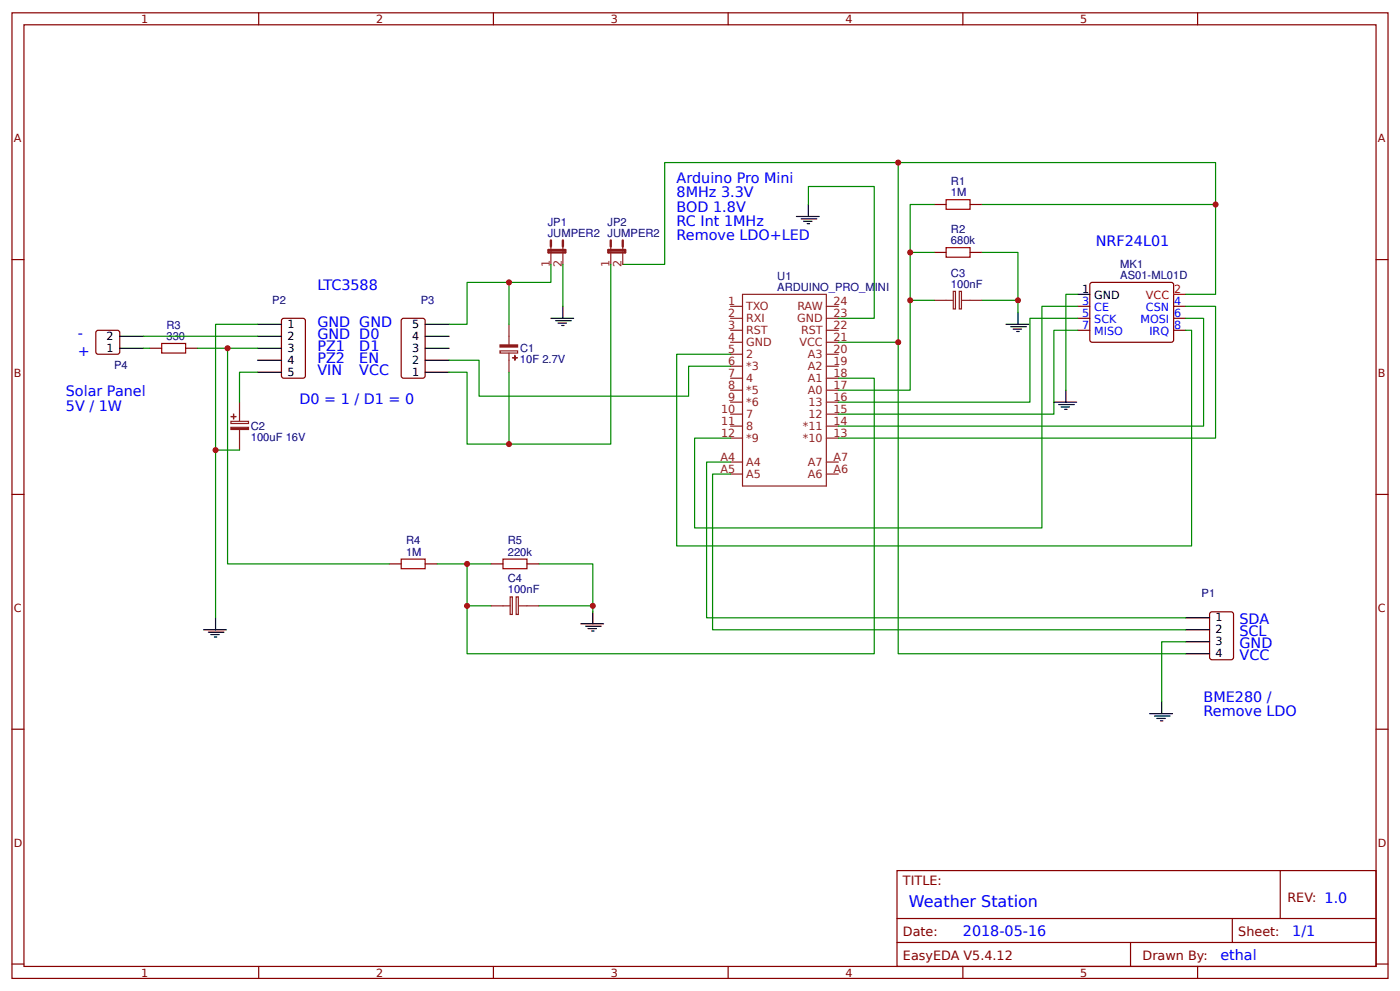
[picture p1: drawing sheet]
<svg xmlns="http://www.w3.org/2000/svg" width="309mm" height="219mm" viewBox="0 0 309 219" stroke-linecap="round" stroke-linejoin="round" font-family="sans-serif">
<g fill="none" stroke="#800" stroke-width=".26">
<path d="M2.6 2.8h304.1v213.3h-304.1zM5.3 5.5h298.7v207.9h-298.7zM57.1 2.8v2.7M109 2.8v2.7M160.9 2.8v2.7M212.7 2.8v2.7M264.6 2.8v2.7M2.6 57.3h2.7M206.4 45.2h2.6M206.4 55.7h2.6M214.3 45.2h2.7M214.3 55.7h2.7"/>
<path d="M304 57.3h2.7M21.4 73l4.5-.1 .5 .3 .1 4.5-.3 .5h-4.5l-.5-.2v-4.5zM33.1 76.9h2.6M41 76.9h2.7M62.4 70.4l4.5-.1 .5 .3 .1 12.4-.3 .5h-4.5l-.5-.2v-12.5zM88.9 70.4l4.5-.1 .5 .3v12.4l-.2 .5h-4.5l-.5-.2-.1-12.5zM238.1 67.7h2.7M238.1 70.3h2.7M238.1 72.9h2.7M241 62.4h18l.3 .5-.1 12.4-.4 .3-17.8-.1-.2-.4v-12.2zM259.3 67.7h2.6M259.3 70.3h2.6"/>
<path d="M259.3 72.9h2.6M2.6 109.2h2.7M304 109.2h2.7M86 124.5h2.6M93.9 124.5h2.7M108.5 124.5h2.6M116.4 124.5h2.7M267.5 135.2l4.5-.1 .4 .3 .1 9.8-.2 .4-4.5 .1-.5-.3-.1-9.7zM2.6 161.1h2.7M304 161.1h2.7M198.2 192.3h105.8v21.1h-105.8zM282.8 192.3v10.6"/>
<path d="M2.6 212.9h2.7M57.1 213.4v2.7M109 213.4v2.7M160.9 213.4v2.7M198.2 202.9h105.8M198.2 208.1h105.8M212.7 213.4v2.7M249.8 208.1v5.3M264.6 213.4v2.7M272.3 202.9v5.2M304 212.9h2.7"/>
</g>
<g fill="none" stroke="#000" stroke-width=".26">
<path d="M175.9 47.8h5.1M177 48.3h3.4M177.5 48.9h1.9M178.3 49.4h.6M178.6 45.2v2.6M26.5 76.9h5.2M26.5 74.3h5.2M56.9 76.9h5.3M56.9 74.3h5.3M56.9 71.6h5.3M56.9 79.6h5.3M93.9 76.9h5.3"/>
<path d="M93.9 74.3h5.3M93.9 71.6h5.3M93.9 79.6h5.3M121.7 70.3h5M122.8 70.8h3.4M123.3 71.4h1.8M124.1 71.9h.5M124.4 67.7v2.6M222.2 71.6h5.1M223.3 72.2h3.4M223.8 72.7h1.9M224.6 73.2h.6"/>
<path d="M224.9 69v2.6M238.1 65h2.7M56.9 82.2h5.3M93.9 82.2h5.3M232.8 88.8h5.1M233.9 89.3h3.4M234.4 89.9h1.9M235.2 90.4h.5M235.5 86.2v2.6M45 139.1h5M46 139.6h3.5M47.6 136.4v2.7"/>
<path d="M128.3 137.8h5M129.4 138.3h3.4M129.9 138.8h1.9M130.7 139.4h.5M131 135.1v2.7M261.9 136.4h5.3M261.9 139.1h5.3M46.6 140.1h1.8M47.4 140.7h.5M254 157.6h5M255.1 158.1h3.4M255.6 158.7h1.8"/>
<path d="M256.4 159.2h.5M256.6 155v2.6M261.9 141.7h5.3M261.9 144.4h5.3"/>
</g>
<g fill="none" stroke="#8d2323" stroke-width=".26">
<path d="M121.7 54.4v4M124.4 54.4v4M134.9 54.4v4M137.6 54.4v4M110.5 77.5h3.9v.5h-3.9zM112.4 71.6v4.5M112.4 78v4.2M161.4 78.2h2.6M161.4 75.6h2.6M161.4 70.3h2.6M161.4 67.7h2.6M161.4 72.9h2.6"/>
<path d="M164 65h18.6v42.3h-18.6zM182.6 78.2h2.6M182.6 75.6h2.6M182.6 70.3h2.6M182.6 67.7h2.6M182.6 72.9h2.6M206.4 66.3h4.2M210.6 64.3h.5v3.9h-.5zM211.9 64.3h.5v3.9h-.5zM212.5 66.3h4.5M51 93.1h3.9v.4h-3.9zM52.9 88.8v4.3"/>
<path d="M52.9 94.9v4.5M161.4 80.9h2.6M161.4 83.5h2.6M161.4 86.2h2.6M161.4 88.8h2.6M161.4 91.5h2.6M161.4 94.1h2.6M161.4 96.8h2.6M182.6 80.9h2.6M182.6 83.5h2.6M182.6 86.2h2.6M182.6 88.8h2.6"/>
<path d="M182.6 91.5h2.6M182.6 94.1h2.6M182.6 96.8h2.6M161.4 102h2.6M161.4 104.7h2.6M182.6 102h2.6M182.6 104.7h2.6M108.5 133.8h4.2M112.7 131.8h.5v3.9h-.5zM114 131.8h.5v3.9h-.5zM114.6 133.8h4.5"/>
</g>
<path d="M259.3 65h2.6" fill="none" stroke="#f00" stroke-width=".26"/>
<path d="M209 44.1h5.3v2.1h-5.3zM209 54.7h5.3v2.1h-5.3zM35.7 75.9h5.3v2.1h-5.3zM88.6 123.5h5.3v2.1h-5.3zM111.1 123.5h5.3v2.1h-5.3z" fill="none" stroke="#a00000" stroke-width=".26"/>
<g fill="none" stroke="#080" stroke-width=".26">
<path d="M198.4 35.9h-51.6v22.5h-9.2M121.7 58.4v4h-9.3M124.4 58.4v9.3M134.9 58.4v39.7h-22.5M178.6 45.2v-4h14.5v29.1h-7.9M201.1 55.7h5.3M206.4 45.2h-5.3v41h-15.9M217 45.2h51.6v19.8h-6.7M217 55.7h7.9v13.3M268.6 45.2v-9.3h-70.2v39.7h-13.2M31.7 76.9h1.4M31.7 74.3h25.2"/>
<path d="M43.7 76.9h13.2M50.3 76.9v47.6h35.7M56.9 71.6h-9.3v27.8h5.3M99.2 71.6h4v-9.2h9.2v9.2M99.2 79.6h6.6v7.9h46.3v-6.6h9.3M198.4 75.6v68.8h63.5M201.1 66.3h5.3M217 66.3h7.9M238.1 67.7h-7.9v48.9h-76.7v-19.8h7.9M238.1 72.9h-5.3v18.6h-47.6M238.1 65h-2.6v21.2M238.1 70.3h-10.6v18.5h-42.3"/>
<path d="M261.9 67.7h6.7v29.1h-83.4M261.9 70.3h4v23.8h-80.7M261.9 72.9h1.4v47.7h-113.8v-42.4h11.9M47.6 99.4v37M56.9 82.2h-4v6.6M99.2 82.2h4v15.9h9.2v-15.9M185.2 83.5h7.9v60.9h-89.9v-19.9M161.4 102h-5.3v34.4h105.8M161.4 104.7h-4v34.4h104.5M96.6 124.5h11.9M103.2 133.8h5.3M119.1 124.5h11.9v10.6"/>
<path d="M119.1 133.8h11.9M261.9 141.7h-5.3v13.3"/>
</g>
<g fill="#8d2323" stroke="#8d2323" stroke-width=".26">
<path d="M110.5 76.2h3.9v.4h-3.9z"/>
<path d="M113.2 79h1.1z"/>
<path d="M113.7 78.5l.1 1.1z"/>
<path d="M51 94.4h3.9v.5h-3.9z"/>
<path d="M51.1 92h1z"/>
<path d="M51.6 91.5v1z"/>
</g>
<path d="M121.2 55.2h3.7v.5h-3.7zM121.7 53.1v1.3M124.4 53.1v1.3M134.4 55.2h3.7v.5h-3.7zM134.9 53.1v1.3M137.6 53.1v1.3" fill="none" stroke="#8d2323" stroke-width=".53"/>
<g fill="#c00">
<circle cx="112.4" cy="98.1" r=".66"/>
<circle cx="47.6" cy="99.4" r=".66"/>
<circle cx="224.9" cy="66.3" r=".66"/>
<circle cx="103.2" cy="124.5" r=".66"/>
<circle cx="268.6" cy="45.2" r=".66"/>
<circle cx="201.1" cy="55.7" r=".66"/>
<circle cx="198.4" cy="75.6" r=".66"/>
<circle cx="50.3" cy="76.9" r=".66"/>
<circle cx="198.4" cy="35.9" r=".66"/>
<circle cx="201.1" cy="66.3" r=".66"/>
<circle cx="131" cy="133.8" r=".66"/>
<circle cx="103.2" cy="133.8" r=".66"/>
<circle cx="112.4" cy="62.4" r=".66"/>
</g>
<text font-size="3.5" fill="#00f" x="200.8" y="200.2">Weather Station</text>
<g font-size="3.2" fill="#00f">
<text x="149.5" y="40.4">Arduino Pro Mini</text>
<text x="149.5" y="43.6">8MHz 3.3V</text>
<text x="149.5" y="46.8">BOD 1.8V</text>
<text x="149.5" y="49.9">RC Int 1MHz</text>
<text x="149.5" y="53.1">Remove LDO+LED</text>
<text x="242.1" y="54.4">NRF24L01</text>
<text x="70.1" y="64.1">LTC3588</text>
<text x="17.2" y="74.7">-</text>
<text x="70.1" y="72.2">GND GND</text>
<text x="70.1" y="74.8">GND D0</text>
<text x="70.1" y="77.4">PZ1</text>
<text x="79.4" y="77.4">D1</text>
<text x="17.2" y="78.7">+</text>
<text x="70.1" y="80.1">PZ2</text>
<text x="70.1" y="82.7">VIN</text>
<text x="79.4" y="80.1">EN</text>
<text x="79.4" y="82.7">VCC</text>
<text x="14.6" y="87.5">Solar Panel</text>
<text x="66.1" y="89.3">D0 = 1 / D1 = 0</text>
<text x="14.6" y="90.7">5V / 1W</text>
<text x="273.8" y="137.8">SDA</text>
<text x="273.8" y="140.4">SCL</text>
<text x="273.8" y="143.1">GND</text>
<text x="273.8" y="145.7">VCC</text>
<text x="265.9" y="155">BME280 /</text>
<text x="265.9" y="158.1">Remove LDO</text>
<text x="212.7" y="206.8">2018-05-16</text>
<text x="285.5" y="206.8">1/1</text>
<text x="269.6" y="212.1">ethal</text>
</g>
<g font-size="2.8" fill="#800">
<text x="199.5" y="195.4">TITLE:</text>
<text x="284.4" y="199.2">REV: 1.0</text>
<text x="199.5" y="206.8">Date:</text>
<text x="273.6" y="206.8">Sheet:</text>
<text x="199.5" y="212.1">EasyEDA V5.4.12</text>
<text x="252.4" y="212.1">Drawn By:</text>
</g>
<g font-size="2.5" fill="#800">
<text x="31.2" y="5.1">1</text>
<text x="83.1" y="5.1">2</text>
<text x="134.9" y="5.1">3</text>
<text x="186.8" y="5.1">4</text>
<text x="238.7" y="5.1">5</text>
<text x="3" y="31.4">A</text>
<text x="304.4" y="31.4">A</text>
<text x="3" y="83.3">B</text>
<text x="304.4" y="83.3">B</text>
<text x="3" y="135.1">C</text>
<text x="304.4" y="135.1">C</text>
<text x="3" y="187">D</text>
<text x="304.4" y="187">D</text>
<text x="31.2" y="215.7">1</text>
<text x="83.1" y="215.7">2</text>
<text x="134.9" y="215.7">3</text>
<text x="186.8" y="215.7">4</text>
<text x="238.7" y="215.7">5</text>
</g>
<g font-size="2.5" fill="#000080">
<text x="210.1" y="40.9">R1</text>
<text x="210.1" y="43.3">1M</text>
<text x="121" y="52.3">JUMPER2 JUMPER2</text>
<text x="121" y="50">JP1</text>
<text x="134.2" y="50">JP2</text>
<text x="210.1" y="53.9">680k</text>
<text x="210.1" y="51.5">R2</text>
<text x="247.5" y="59.2">MK1</text>
<text x="171.7" y="64.2">ARDUINO_PRO_MINI</text>
<text x="171.7" y="61.8">U1</text>
<text x="210.1" y="63.6">100nF</text>
<text x="210.1" y="61.2">C3</text>
<text x="247.5" y="61.6">AS01-ML01D</text>
<text x="60.1" y="67.1">P2</text>
<text x="92.9" y="67.1">P3</text>
<text x="36.8" y="75.1">330</text>
<text x="36.8" y="72.7">R3</text>
<text x="114.9" y="77.8">C1</text>
<text x="25.2" y="81.5">P4</text>
<text x="114.9" y="80.2">10F 2.7V</text>
<text x="55.4" y="95">C2</text>
<text x="55.4" y="97.4">100uF 16V</text>
<text x="89.7" y="122.7">1M</text>
<text x="89.7" y="120.2">R4</text>
<text x="112.2" y="122.7">220k</text>
<text x="112.2" y="120.2">R5</text>
<text x="112.2" y="131">100nF</text>
<text x="112.2" y="128.6">C4</text>
<text x="265.5" y="131.9">P1</text>
</g>
<g font-size="2.5" fill="#8d2323">
<text x="121.4" y="58.9" transform="rotate(-90 121.4 58.9)">1</text>
<text x="124.1" y="58.9" transform="rotate(-90 124.1 58.9)">2</text>
<text x="134.7" y="58.9" transform="rotate(-90 134.7 58.9)">1</text>
<text x="137.3" y="58.9" transform="rotate(-90 137.3 58.9)">2</text>
<text x="160.9" y="70">2</text>
<text x="160.9" y="67.4">1</text>
<text x="164.8" y="71.1">RXI</text>
<text x="164.8" y="68.4">TXO</text>
<text x="176.1" y="71.1">GND</text>
<text x="176.2" y="68.4">RAW</text>
<text x="184.1" y="70">23</text>
<text x="184.1" y="67.4">24</text>
<text x="160.9" y="78">5</text>
<text x="160.9" y="75.3">4</text>
<text x="160.9" y="72.7">3</text>
<text x="164.8" y="76.4">GND</text>
<text x="164.8" y="73.7">RST</text>
<text x="176.6" y="76.4">VCC</text>
<text x="177" y="73.7">RST</text>
<text x="184.1" y="78">20</text>
<text x="184.1" y="72.7">22</text>
<text x="184.1" y="75.3">21</text>
<text x="160.9" y="80.6">6</text>
<text x="160.9" y="83.3">7</text>
<text x="164.8" y="79">2</text>
<text x="164.8" y="81.7">*3</text>
<text x="178.5" y="81.7">A2</text>
<text x="178.5" y="79">A3</text>
<text x="184.1" y="83.3">18</text>
<text x="184.1" y="80.6">19</text>
<text x="160.9" y="85.9">8</text>
<text x="160.9" y="88.6">9</text>
<text x="164.8" y="84.3">4</text>
<text x="164.8" y="87">*5</text>
<text x="164.8" y="89.6">*6</text>
<text x="178.5" y="87">A0</text>
<text x="178.5" y="84.3">A1</text>
<text x="178.6" y="89.6">13</text>
<text x="184.1" y="88.6">16</text>
<text x="184.1" y="85.9">17</text>
<text x="159.3" y="91.2">10</text>
<text x="159.3" y="93.8">11</text>
<text x="164.8" y="92.3">7</text>
<text x="164.8" y="94.9">8</text>
<text x="177.4" y="94.9">*11</text>
<text x="178.6" y="92.3">12</text>
<text x="184.1" y="93.8">14</text>
<text x="184.1" y="91.2">15</text>
<text x="159.2" y="101.8">A4</text>
<text x="159.3" y="96.5">12</text>
<text x="164.8" y="97.6">*9</text>
<text x="177.4" y="97.6">*10</text>
<text x="184.1" y="96.5">13</text>
<text x="184.1" y="101.8">A7</text>
<text x="159.2" y="104.4">A5</text>
<text x="164.8" y="102.8">A4</text>
<text x="164.8" y="105.5">A5</text>
<text x="178.5" y="102.8">A7</text>
<text x="178.5" y="105.5">A6</text>
<text x="184.1" y="104.4">A6</text>
</g>
<g font-size="2.5">
<text x="239.1" y="64.7">1</text>
<text x="241.7" y="66.1">GND</text>
<text x="23.6" y="77.7">1</text>
<text x="23.6" y="75.1">2</text>
<text x="63.5" y="72.4">1</text>
<text x="63.5" y="75.1">2</text>
<text x="63.5" y="77.7">3</text>
<text x="91" y="77.7">3</text>
<text x="91" y="75.1">4</text>
<text x="91" y="72.4">5</text>
<text x="63.5" y="80.4">4</text>
<text x="63.5" y="83">5</text>
<text x="91" y="83">1</text>
<text x="91" y="80.4">2</text>
<text x="268.6" y="137.2">1</text>
<text x="268.6" y="139.9">2</text>
<text x="268.6" y="142.5">3</text>
<text x="268.6" y="145.2">4</text>
</g>
<g font-size="2.5" fill="#f00">
<text x="259.4" y="64.7">2</text>
<text x="253.2" y="66.1">VCC</text>
</g>
<g font-size="2.5" fill="#00f">
<text x="239.1" y="67.4">3</text>
<text x="239.1" y="70">5</text>
<text x="241.7" y="68.7">CE</text>
<text x="241.7" y="71.4">SCK</text>
<text x="251.9" y="71.4">MOSI</text>
<text x="253.2" y="68.7">CSN</text>
<text x="259.4" y="67.4">4</text>
<text x="259.4" y="70">6</text>
<text x="239.1" y="72.7">7</text>
<text x="241.7" y="74">MISO</text>
<text x="253.9" y="74">IRQ</text>
<text x="259.4" y="72.7">8</text>
</g>
</svg>
